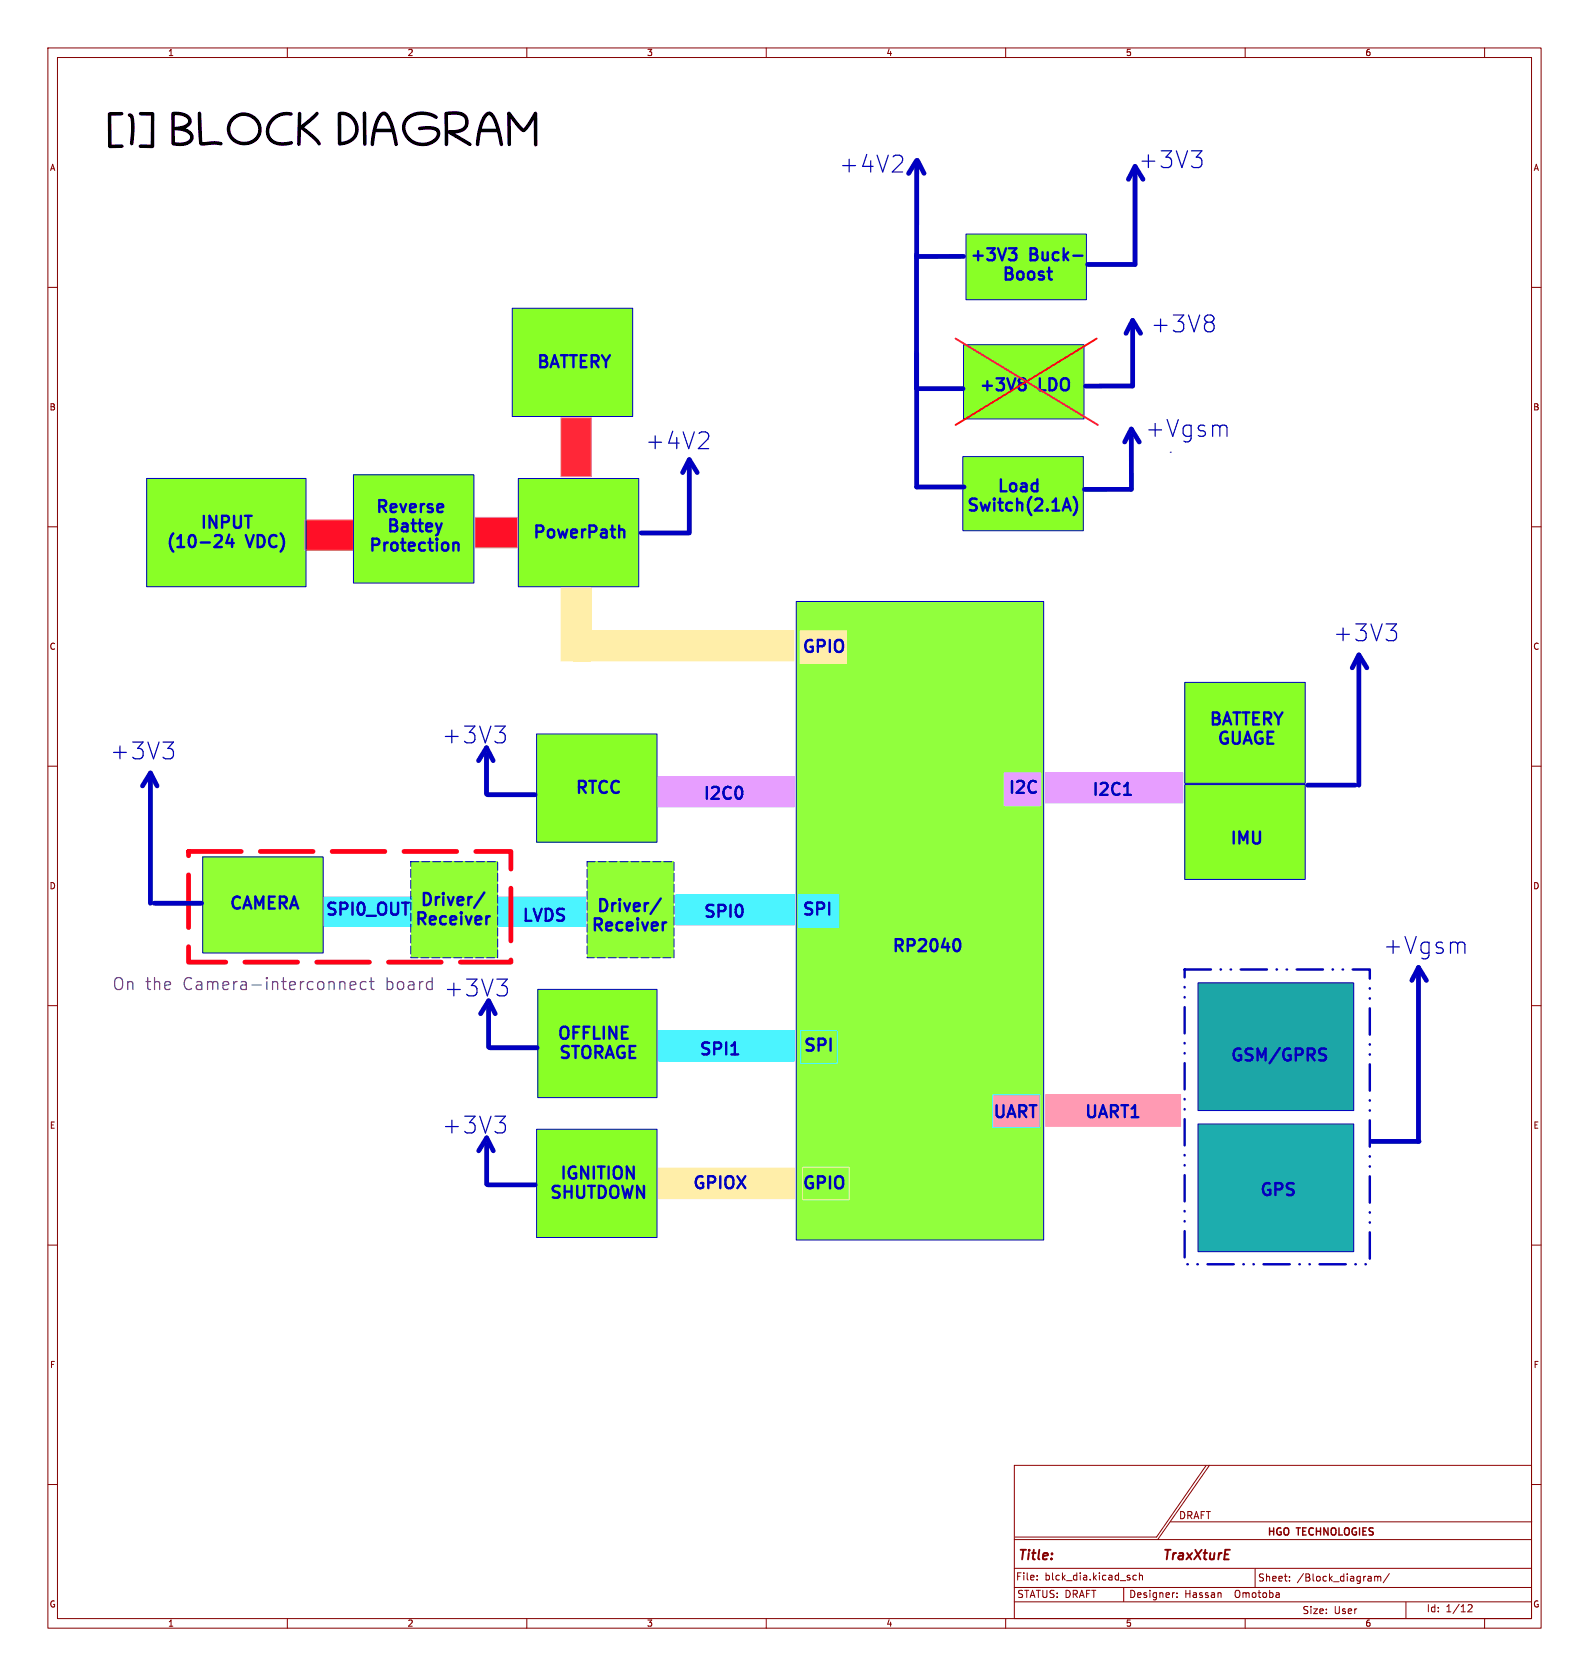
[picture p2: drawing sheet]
<svg xmlns="http://www.w3.org/2000/svg" width="332mm" height="350mm" viewBox="0 0 332 350" stroke-linecap="round" stroke-linejoin="round" font-family="sans-serif">
<g fill="none" stroke="#840000" stroke-width=".21">
<path d="M10 10h311.8v330h-311.8zM12 12h307.8v326h-307.8zM60 10v2M110 10v2M160 10v2M210 10v2M260 10v2M310 10v2M10 60h2M319.8 60h2M10 110h2M319.8 110h2"/>
<path d="M10 160h2M319.8 160h2M10 210h2M319.8 210h2M10 260h2M319.8 260h2M10 310h2M211.8 306h108v32h-108zM244.4 317.8h75.5M251.8 306.1l-10.3 14.9h-29.6M252.6 306l-10.8 15.5M319.8 310h2"/>
<path d="M60 338v2M110 338v2M160 338v2M210 338v2M211.8 334.5h108M211.8 331.5h108M211.8 327.5h108M211.8 321.5h108M216.6 329.8v.2M216.6 329v.2M234.6 331.5v2.9M237.3 329h-.4l-.3 .2 .1 .7h.6"/>
<path d="M237.9 329.1l.2-.1h.4l.1 1M237.9 328.5v1.5M245.1 332.6h.2M245.8 333.5v.1M245.8 332.7v.1M260 338v2M262.1 327.6v3.9M269.3 330v.2M269.3 329.2v.2M287 329.2v1M287 329.3l.5-.1 .2 .2M287.7 329.4l.2-.2h.4v1"/>
<path d="M287.7 329.4v.8M290.1 328.6l-1.3 1.9M293.6 334.6v3.4M306.5 335.2l.6-.1 .3 .4-.9 1.1h.9M310 338v2"/>
</g>
<g fill="none" stroke="#840000" stroke-width=".4">
<path d="M243.3 323.6h1.1M243.9 323.6l-.3 2M245 324.3l-.1 1.3M245.6 324.3l-.4 .1-.2 .3M246.3 324.4h.7v1.2M247.1 324.8l-.7 .1a.4 .4 0 0 0-.3 .3 .4 .4 0 0 0 .2 .4h.7M247.9 324.3l.9 1.3M248.9 324.3l-1.2 1.3M249.6 323.6l1.1 2M250.9 323.6l-1.6 2M251.3 324.3h.8M251.7 323.6l-.2 1.8v.2h.4"/>
<path d="M252.7 324.3v1.3h.4l.4-.1M253.6 324.3l-.2 1.3"/>
</g>
<path d="M122.6 179.9h18.1v20.1h-18.1z" fill="#92ff34"/>
<path d="M247.4 142.5h25.1v21.1h-25.1z" fill="#89ff26"/>
<path d="M137.5 215.2h28.4v6.4h-28.4z" fill="#4bf4ff"/>
<path d="M167.6 243.7h9.7v6.9h-9.7z" fill="#ffeea9"/>
<path d="M167.2 215.2h7.6v6.9h-7.6z" fill="#4bf4ff"/>
<path d="M137.4 243.9h28.5v6.4h-28.5z" fill="#ffeea9"/>
<path d="M247.4 163.8h25.1v19.9h-25.1z" fill="#89ff26"/>
<path d="M104.1 187.3h18.2v6.1h-18.2z" fill="#4bf4ff"/>
<path d="M166.3 125.6h51.6v133.4h-51.6z" fill="#91ff3d"/>
<path d="M207.3 228.6h9.9v6.9h-9.9z" fill="#ff9ab3"/>
<g fill="#89ff26">
<path d="M112 235.8h25.2v22.6h-25.2z"/>
<path d="M112 153.3h25.2v22.6h-25.2z"/>
<path d="M201.1 95.3h25.1v15.5h-25.1z"/>
</g>
<path d="M141.1 186.8h24.8v6.3h-24.8z" fill="#4bf4ff"/>
<path d="M201.7 48.9h25.2v13.7h-25.2z" fill="#89ff26"/>
<path d="M137.4 162.2h28.5v6.3h-28.5z" fill="#e79eff"/>
<path d="M166.7 186.8h8.5v6.9h-8.5z" fill="#4bf4ff"/>
<path d="M250.2 234.7h32.5v26.7h-32.5z" fill="#1dadae"/>
<path d="M218.3 228.6h28.2v6.6h-28.2z" fill="#ff9ab3"/>
<path d="M112.3 206.6h24.9v22.6h-24.9z" fill="#89ff26"/>
<path d="M63.6 108.6h10.2v6.3h-10.2z" fill="#ff0f27"/>
<path d="M108.2 99.9h25.2v22.6h-25.2z" fill="#89ff26"/>
<path d="M99.2 108h8.9v6.4h-8.9z" fill="#ff0f27"/>
<path d="M167.1 131.7h9.7v6.9h-9.7z" fill="#ffeea9"/>
<path d="M42.3 178.9h25.2v20.1h-25.2z" fill="#92ff34"/>
<g fill="#ffeea9">
<path d="M119.5 131.7h46.3v6.3h-46.3z"/>
<path d="M117.1 122.8h6.4v15.2h-6.4z"/>
</g>
<path d="M67.7 187.3h18.3v6.1h-18.3z" fill="#4bf4ff"/>
<path d="M250.2 205.3h32.5v26.6h-32.5z" fill="#1ca6a7"/>
<g fill="#89ff26">
<path d="M73.8 99.2h25.1v22.6h-25.1z"/>
<path d="M201.2 72h25.1v15.5h-25.1z"/>
<path d="M107 64.4h25.1v22.6h-25.1z"/>
</g>
<path d="M117.1 87.2h6.4v12.3h-6.4z" fill="#ff2738"/>
<path d="M85.8 179.9h18.1v20.1h-18.1z" fill="#92ff34"/>
<path d="M30.6 99.9h33.3v22.6h-33.3z" fill="#89ff26"/>
<g fill="#e79eff">
<path d="M218.3 161.3h28.7v6.4h-28.7z"/>
<path d="M209.7 161.4h7.6v6.8h-7.6z"/>
</g>
<g fill="none" stroke="#0000c2" stroke-width=".25">
<path d="M187.8 32.4a.95 .95 0 0 1 .5 1.5l-2 2h2.2M248.8 31.5h2.2l-1.2 1.3M250.3 32.8l.3 .2 .4 .5v.8l-.4 .5-.3 .2M253.2 66a.67 .67 0 0 1 0 1.1M253.2 67.5l.3 .5v.6l-.3 .5M147.3 90.2a.95 .95 0 0 1 .5 1.5l-2 2h2.2M289.4 130.3h2.2l-1.2 1.3M290.9 131.6l.4 .2 .3 .5v.8l-.3 .5-.4 .2M34.1 155h2.1l-1.1 1.3M35.6 156.3l.3 .2 .3 .5v.8l-.1 .3-.5 .4M103.3 151.6h2.2l-1.2 1.4M104.8 153l.5 .3 .2 .3v.9l-.2 .3-.5 .3"/>
<path d="M103.8 204.5h2.1l-1.1 1.3M105.3 205.8l.3 .2 .3 .5v.8l-.1 .3-.5 .4M103.4 233.1h2.1l-1.1 1.3M104.9 234.4l.5 .4 .1 .3v.8l-.1 .4-.5 .3"/>
</g>
<g fill="none" stroke="#0000c2" stroke-width=".5">
<path d="M210.7 51.8h1.5l-.8 1a.68 .68 0 0 1 .8 .5v.6l-.2 .3-1 .1M224.1 53.4h1.9M213.2 79l.7 .1a.52 .52 0 0 1 .2 .6 .52 .52 0 0 1-.4 .4M213.2 80.1h.5M213.7 80.1l.3 .2 .2 .7-.3 .4-.7 .1M46.3 112.2l-.1 .6-1.4 1.4h1.5M47.9 111.6l-.6 1.8h1.5M48.5 112.6v1.6M92.2 109.3l-.6 1.7M94.8 113.4l.2-.1 .6 .1 .1 1.6M129.6 110.6h.4l.4 .3v1.3M222.7 104.1l.9 2.5"/>
<path d="M224.2 103.8a2.87 2.87 0 0 1 0 3.8M154.9 164.8l.1 .5-.1 1M234.7 166h1.5M101.1 186.4l-2.1 3.2M102.3 191.4l-.5 .1M138 187.6l-2.2 3.3M139.1 192.6l-.5 .1M199.4 196.2a.59 .59 0 0 1 1 .4 1.29 1.29 0 0 1-.7 2l-.3-.1M275.9 219l1 .1M152.7 220.2h1.4M276.4 220.3a.61 .61 0 0 1 .5 .6 .61 .61 0 0 1-.5 .6"/>
</g>
<path d="M76.4 205.1l-.7-.1-.5 .5v.7l.3 .3 .2 .1 .7-.1M77.1 205h1M77.5 204.1v2.2l.1 .2 .5 .1" fill="none" stroke="#636363" stroke-width=".25"/>
<path d="M85.8 179.9h18.1v20.1h-18.1zM122.6 179.9h18.1v20.1h-18.1z" fill="none" stroke="#0000c2" stroke-width=".21" stroke-dasharray="1.7 .6"/>
<g fill="none" stroke="#0000c2" stroke-width=".21">
<path d="M201.7 48.9h25.2v13.7h-25.2zM107 64.4h25.1v22.6h-25.1zM201.2 72h25.1v15.5h-25.1zM30.6 99.9h33.3v22.6h-33.3zM73.8 99.2h25.1v22.6h-25.1zM108.2 99.9h25.2v22.6h-25.2zM201.1 95.3h25.1v15.5h-25.1zM244.4 94.4h.1M166.3 125.6h51.6v133.4h-51.6zM112 153.3h25.2v22.6h-25.2zM247.4 142.5h25.1v21.1h-25.1zM42.3 178.9h25.2v20.1h-25.2z"/>
<path d="M247.4 163.8h25.1v19.9h-25.1zM112.3 206.6h24.9v22.6h-24.9zM250.2 205.3h32.5v26.6h-32.5zM112 235.8h25.2v22.6h-25.2zM250.2 234.7h32.5v26.7h-32.5z"/>
</g>
<path d="M67.7 187.3h18.3v6.1h-18.3zM104.1 187.3h18.2v6.1h-18.2zM141.1 186.8h24.8v6.3h-24.8zM166.7 186.8h8.5v6.9h-8.5zM137.5 215.2h28.4v6.4h-28.4zM167.2 215.2h7.6v6.9h-7.6zM207.3 228.6h9.9v6.9h-9.9z" fill="none" stroke="#4bf4ff" stroke-width=".21"/>
<path d="M117.1 122.8h6.4v15.2h-6.4zM119.5 131.7h46.3v6.3h-46.3zM167.1 131.7h9.7v6.9h-9.7zM137.4 243.9h28.5v6.4h-28.5zM167.6 243.7h9.7v6.9h-9.7z" fill="none" stroke="#ffeea9" stroke-width=".21"/>
<path d="M137.4 162.2h28.5v6.3h-28.5zM209.7 161.4h7.6v6.8h-7.6zM218.3 161.3h28.7v6.4h-28.7z" fill="none" stroke="#e79eff" stroke-width=".21"/>
<path d="M247.4 202.5h38.6v61.5h-38.6z" fill="none" stroke="#0000c2" stroke-width=".5" stroke-dasharray="5.5 2 .1 2 .1 2"/>
<path d="M218.3 228.6h28.2v6.6h-28.2z" fill="none" stroke="#ff9ab3" stroke-width=".21"/>
<path d="M117.1 87.2h6.4v12.3h-6.4zM63.6 108.6h10.2v6.3h-10.2zM99.2 108h8.9v6.4h-8.9z" fill="none" stroke="#ff8f97" stroke-width=".21"/>
<path d="M39.4 177.8h67.3v23.1h-67.3z" fill="none" stroke="#ff0016" stroke-width="1" stroke-dasharray="11 4"/>
<g fill="none" stroke="#0000c2" stroke-width="1">
<path d="M191.4 33.5l-1.7 2.7M191.4 34.4v19.3M191.6 33.5l1.4 2.7M235.6 37.4l1.4-2.7 1.7 2.7M237 36.2v19h-9.9M191.4 53.2v28h9.7M201.2 53.5l-9.7 .1M191.4 73.8v27.9h9.9M235.1 69.6l1.4-2.7 1.7 2.7M236.5 68.3v12.3M142.5 98.7l1.4-2.7 1.7 2.7M143.9 97.4v13.9"/>
<path d="M234.8 92.3l1.4-2.7 1.7 2.7M236.2 91l.1 11.2M236.4 80.6h-9.7M133.9 111.3h9.9M236.2 102.2h-9.7M282.4 139.5l1.3-2.7 1.7 2.7M283.7 138.2v25.8M99.9 158.9l1.7-2.7 1.4 2.7M101.6 157.6v8.2M29.8 164.1l1.6-2.7 1.4 2.7M31.4 162.9v25.7M101.8 166h9.9"/>
<path d="M273.1 164h9.9M32.2 188.6h9.9M100.4 211.7l1.6-2.7 1.4 2.7M102 210.4v8.3M102.3 218.8h9.9M294.8 204.7l1.4-2.7 1.7 2.7M296.2 203.5v34.9M101.6 239.1v8.2M286.4 238.4h9.9M100 240.3l1.6-2.7 1.4 2.7M101.9 247.4h9.9"/>
</g>
<path d="M229 70.7l-29.5 18" fill="none" stroke="#ff0d00" stroke-width=".4"/>
<path d="M199.5 70.7l29.8 18" fill="none" stroke="#ff1a38" stroke-width=".4"/>
<text font-size="9.7" x="22" y="32.9">[1]BLOCKDIAGRAM</text>
<g font-size="4.9" fill="#0000c2">
<text x="237.6" y="35.5">+3V3</text>
<text x="175.1" y="36.4">+4V2</text>
<text x="240.1" y="69.8">+3V8</text>
<text x="134.6" y="94.2">+4V2</text>
<text x="239" y="91.6">+Vgsm</text>
<text x="278.2" y="134.3">+3V3</text>
<text x="92.1" y="155.7">+3V3</text>
<text x="22.9" y="159">+3V3</text>
<text x="288.7" y="199.6">+Vgsm</text>
<text x="92.6" y="208.5">+3V3</text>
<text x="92.2" y="237.1">+3V3</text>
</g>
<g font-size="3.5" fill="#0000c2">
<text x="202.2" y="55.2">+3V3</text>
<text x="208.9" y="59.2">Boost</text>
<text x="215.1" y="55.2">Buck-</text>
<text x="111.7" y="77.6">BATTERY</text>
<text x="204.1" y="82.4">+3V8</text>
<text x="217" y="82.4">LDO</text>
<text x="78.1" y="107.8">Reverse</text>
<text x="201.5" y="107.5">Switch(2.1A)</text>
<text x="207.9" y="103.5">Load</text>
<text x="41.5" y="111.1">INPUT</text>
<text x="80.4" y="111.8">Battey</text>
<text x="110.9" y="113.1">PowerPath</text>
<text x="34.4" y="115.1">(10-24</text>
<text x="51.6" y="115.1">VDC)</text>
<text x="76.7" y="115.9">Protection</text>
<text x="167.2" y="137">GPIO</text>
<text x="252.2" y="152.2">BATTERY</text>
<text x="253.8" y="156.2">GUAGE</text>
<text x="119.8" y="166.5">RTCC</text>
<text x="146.5" y="167.7">I2C0</text>
<text x="210.2" y="166.4">I2C</text>
<text x="227.7" y="166.9">I2C1</text>
<text x="256.5" y="177">IMU</text>
<text x="47.6" y="190.6">CAMERA</text>
<text x="67.6" y="191.9">SPI0_OUT</text>
<text x="87.4" y="189.9">Driver/</text>
<text x="124.3" y="191.1">Driver/</text>
<text x="167.2" y="191.9">SPI</text>
<text x="86.3" y="193.9">Receiver</text>
<text x="108.7" y="193.1">LVDS</text>
<text x="123.1" y="195.2">Receiver</text>
<text x="146.6" y="192.3">SPI0</text>
<text x="186" y="199.5">RP2040</text>
<text x="116" y="217.8">OFFLINE</text>
<text x="116.3" y="221.8">STORAGE</text>
<text x="145.7" y="221.1">SPI1</text>
<text x="167.5" y="220.3">SPI</text>
<text x="256.6" y="222.3">GSM/GPRS</text>
<text x="207" y="234.2">UART</text>
<text x="226.1" y="234.2">UART1</text>
<text x="114.4" y="251">SHUTDOWN</text>
<text x="116.6" y="247">IGNITION</text>
<text x="144.3" y="249">GPIOX</text>
<text x="167.2" y="249">GPIO</text>
<text x="262.7" y="250.4">GPS</text>
</g>
<g font-size="3.5" fill="#636363">
<text x="23.3" y="207.1">On the</text>
<text x="38.4" y="207.1">Camera-interconnect</text>
<text x="80.9" y="207.1">board</text>
</g>
<g font-size="2.8" fill="#840000">
<text x="212.4" y="326.3">Title:</text>
<text x="254.6" y="326.3">TraxXturE</text>
</g>
<g font-size="2.1" fill="#840000">
<text x="246.1" y="317.5">DRAFT</text>
<text x="264.3" y="321.1">HGO</text>
<text x="270.7" y="321.1">TECHNOLOGIES</text>
<text x="212" y="330.2">File:</text>
<text x="212.3" y="333.9">STATUS: DRAFT</text>
<text x="218.1" y="330.2">blck_dia.kicad_sch</text>
<text x="235.7" y="333.9">Designer:</text>
<text x="247.3" y="333.9">Hassan</text>
<text x="258" y="333.9">Omotoba</text>
<text x="262.6" y="330.5">Sheet:</text>
<text x="270.8" y="330.5">/Block_diagram/</text>
<text x="271.9" y="337.3">Size:</text>
<text x="278.5" y="337.3">User</text>
<text x="297.8" y="336.9">Id:</text>
<text x="301.9" y="336.9">1/12</text>
</g>
<g font-size="1.8" fill="#840000">
<text x="35" y="11.9">1</text>
<text x="85" y="11.9">2</text>
<text x="135" y="11.9">3</text>
<text x="185" y="11.9">4</text>
<text x="235" y="11.9">5</text>
<text x="285" y="11.9">6</text>
<text x="10.3" y="35.9">A</text>
<text x="320.1" y="35.9">A</text>
<text x="10.3" y="85.9">B</text>
<text x="320.1" y="85.9">B</text>
<text x="10.3" y="135.9">C</text>
<text x="320.1" y="135.9">C</text>
<text x="10.3" y="185.9">D</text>
<text x="320.1" y="185.9">D</text>
<text x="10.3" y="235.9">E</text>
<text x="320.1" y="235.9">E</text>
<text x="10.3" y="285.9">F</text>
<text x="320.1" y="285.9">F</text>
<text x="10.3" y="335.9">G</text>
<text x="320.1" y="335.9">G</text>
<text x="35" y="339.9">1</text>
<text x="85" y="339.9">2</text>
<text x="135" y="339.9">3</text>
<text x="185" y="339.9">4</text>
<text x="235" y="339.9">5</text>
<text x="285" y="339.9">6</text>
</g>
</svg>
